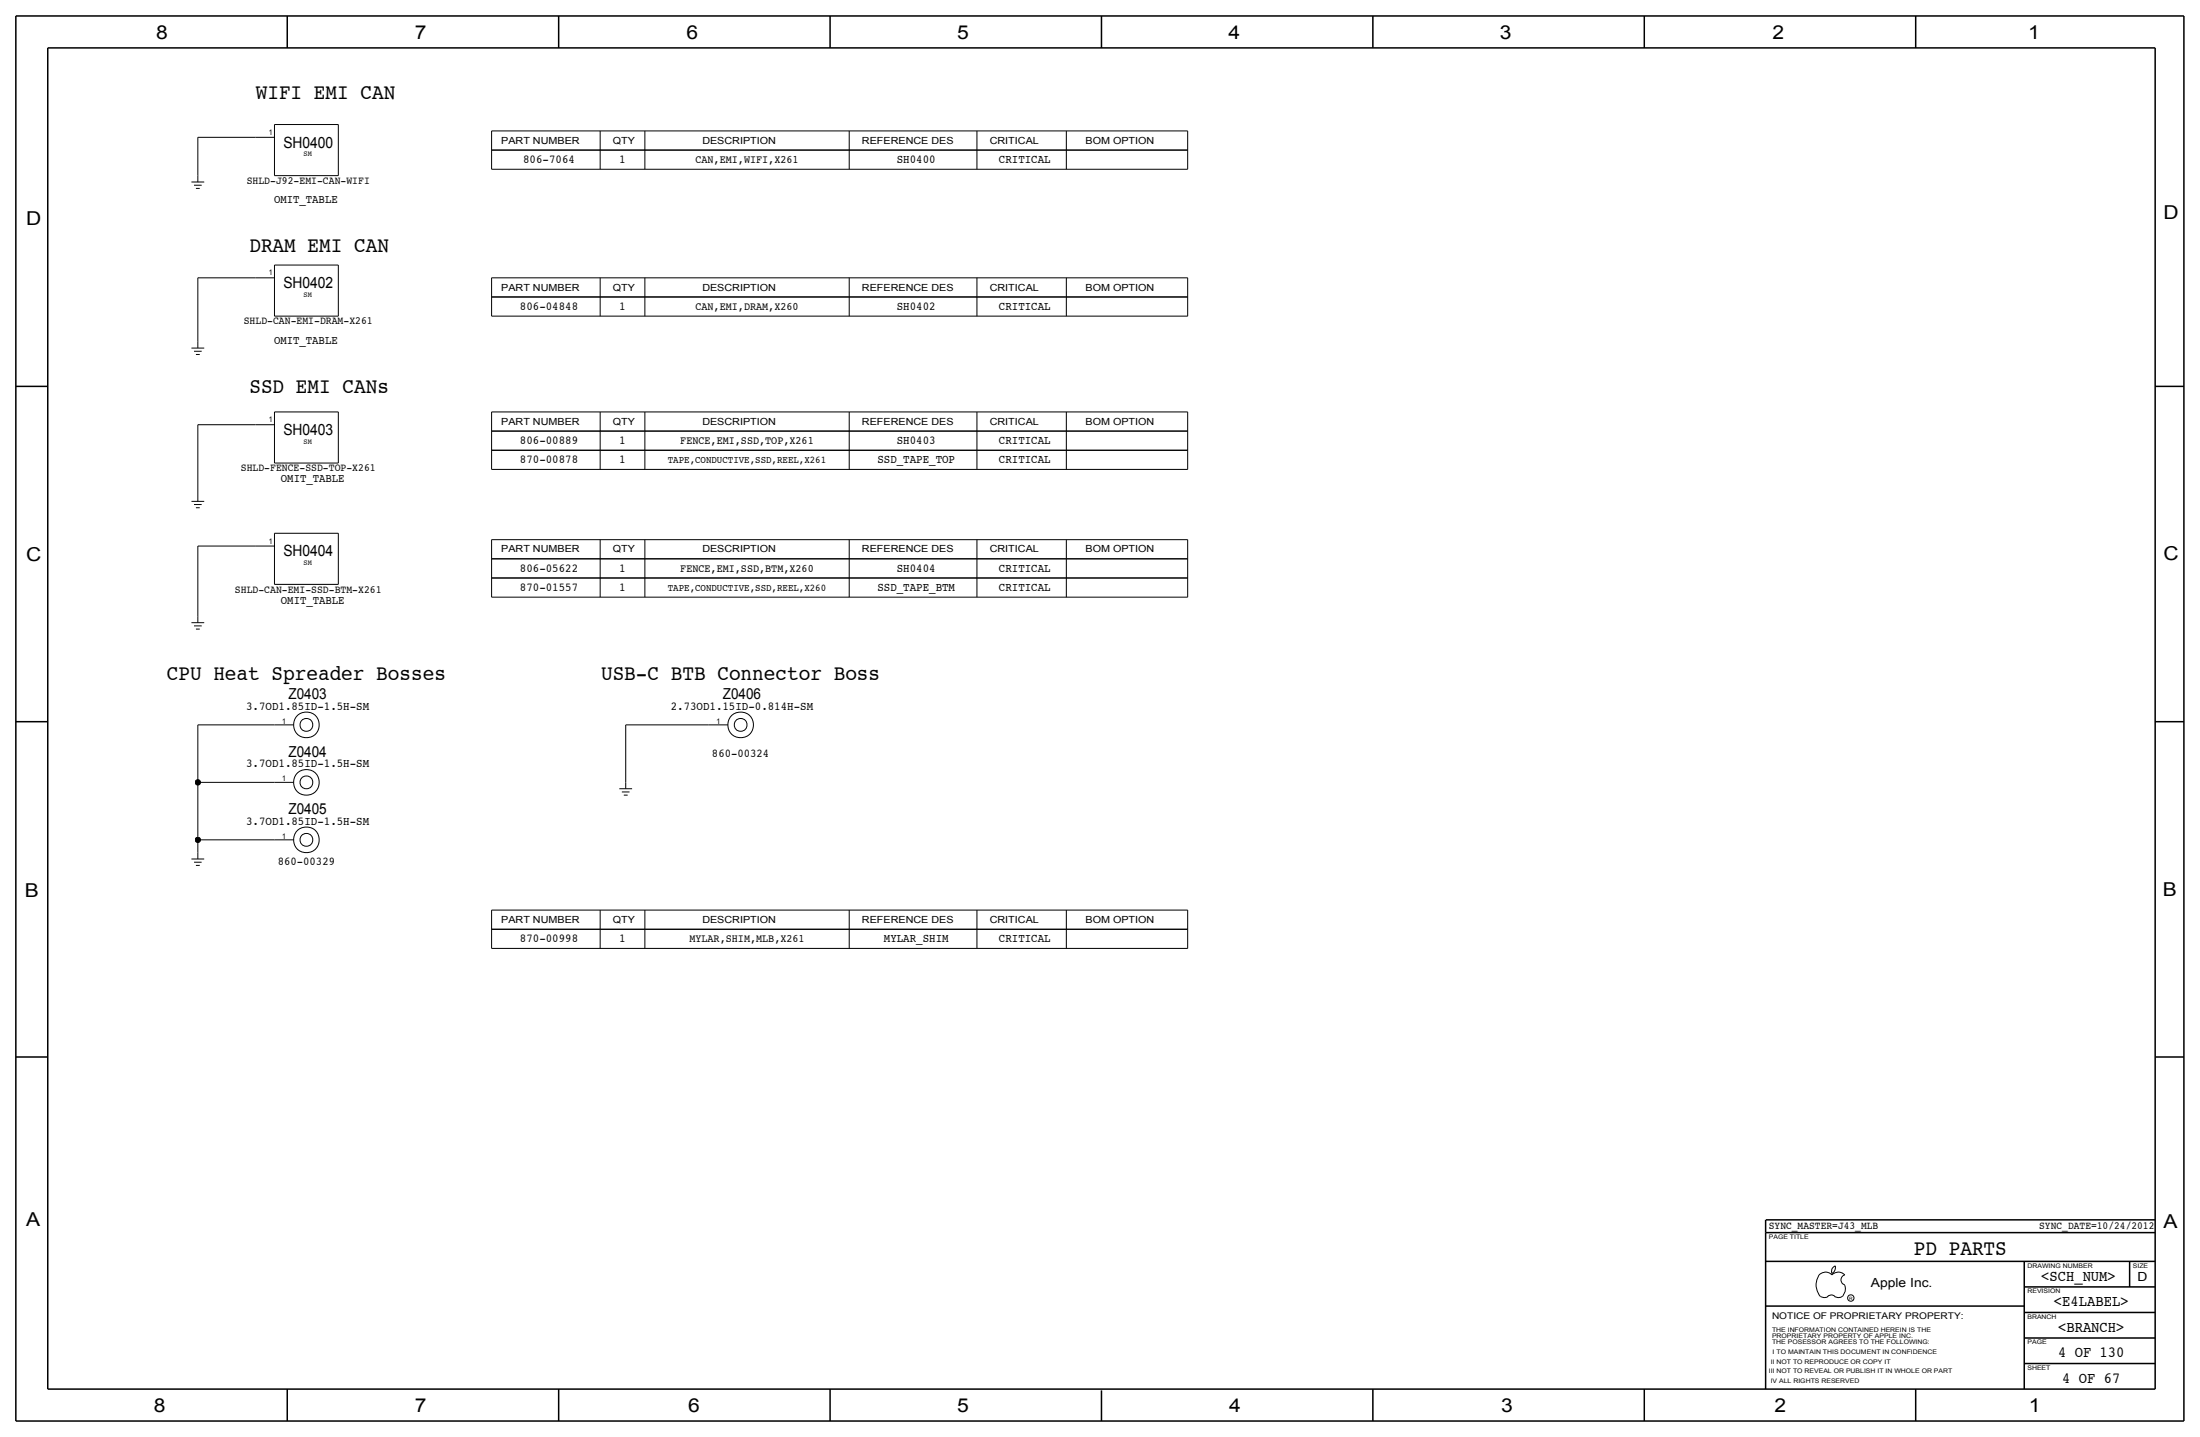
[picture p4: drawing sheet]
<svg xmlns="http://www.w3.org/2000/svg" width="875mm" height="572mm" viewBox="0 0 875 572" stroke-linecap="round" stroke-linejoin="round" font-family="sans-serif">
<g fill="none" stroke="#000" stroke-width=".4">
<path d="M78.7 54.6h22.8zM78.7 54.6v15.3zM101.5 54.6h7.7zM109.2 49.5h25.4zM109.2 49.5v20.4zM134.6 49.5v20.4zM195.5 52.1v7.6zM195.5 59.7h276.9zM195.5 52.1h276.9zM195.5 59.7v7.6zM238.7 52.1v7.6zM238.7 59.7v7.6z"/>
<path d="M256.5 52.1v7.6zM256.5 59.7v7.6zM337.8 52.1v7.6zM337.8 59.7v7.6zM388.6 52.1v7.6zM388.6 59.7v7.6zM424.1 52.1v7.6zM424.1 59.7v7.6zM472.4 52.1v7.6zM472.4 59.7v7.6zM76.1 72.4h5.1zM77.2 73.7h3z"/>
<path d="M77.9 74.9h1.6zM78.7 69.9v2.5zM109.2 69.9h25.4zM195.5 67.3h276.9zM78.7 110.5h22.8zM78.7 110.5v25.4zM101.5 110.5h7.7zM109.2 105.4h25.4zM109.2 105.4v20.3zM134.6 105.4v20.3zM195.5 110.5v7.6zM195.5 118.1h276.9z"/>
<path d="M195.5 110.5h276.9zM195.5 118.1v7.6zM238.7 110.5v7.6zM238.7 118.1v7.6zM256.5 110.5v7.6zM256.5 118.1v7.6zM337.8 110.5v7.6zM337.8 118.1v7.6zM388.6 110.5v7.6zM388.6 118.1v7.6zM424.1 110.5v7.6zM424.1 118.1v7.6z"/>
<path d="M472.4 110.5v7.6zM472.4 118.1v7.6zM76.1 138.4h5.1zM77.2 139.7h3zM78.7 135.9v2.5zM109.2 125.7h25.4zM195.5 125.7h276.9zM77.9 141h1.6zM78.7 168.9h22.8zM78.7 168.9v28zM101.5 168.9h7.7zM109.2 163.8h25.4z"/>
<path d="M109.2 163.8v20.4zM134.6 163.8v20.4zM195.5 163.8v7.7zM195.5 171.5h276.9zM195.5 163.8h276.9zM195.5 179.1v7.6zM195.5 179.1h276.9zM195.5 171.5v7.6zM238.7 163.8v7.7zM238.7 179.1v7.6zM238.7 171.5v7.6zM256.5 163.8v7.7z"/>
<path d="M256.5 179.1v7.6zM256.5 171.5v7.6zM337.8 163.8v7.7zM337.8 179.1v7.6zM337.8 171.5v7.6zM388.6 163.8v7.7zM388.6 179.1v7.6zM388.6 171.5v7.6zM424.1 163.8v7.7zM424.1 179.1v7.6zM424.1 171.5v7.6zM472.4 163.8v7.7z"/>
<path d="M472.4 179.1v7.6zM472.4 171.5v7.6zM76.1 199.4h5.1zM78.7 196.9v2.5zM109.2 184.2h25.4zM195.5 186.7h276.9zM77.2 200.7h3zM77.9 201.9h1.6zM78.7 217.2h22.8zM78.7 217.2v27.9zM101.5 217.2h7.7zM109.2 212.1h25.4z"/>
<path d="M109.2 212.1v20.3zM134.6 212.1v20.3zM195.5 214.6v7.7zM195.5 214.6h276.9zM238.7 214.6v7.7zM256.5 214.6v7.7zM337.8 214.6v7.7zM388.6 214.6v7.7zM424.1 214.6v7.7zM472.4 214.6v7.7zM109.2 232.4h25.4zM195.5 222.3h276.9z"/>
<path d="M195.5 229.9v7.6zM195.5 237.5h276.9zM195.5 229.9h276.9zM195.5 222.3v7.6zM238.7 229.9v7.6zM238.7 222.3v7.6zM256.5 229.9v7.6zM256.5 222.3v7.6zM337.8 229.9v7.6zM337.8 222.3v7.6zM388.6 229.9v7.6zM388.6 222.3v7.6z"/>
<path d="M424.1 229.9v7.6zM424.1 222.3v7.6zM472.4 229.9v7.6zM472.4 222.3v7.6zM76.1 247.7h5.1zM77.2 248.9h3zM77.9 250.2h1.6zM78.7 245.1v2.5zM78.7 288.3h30.5zM78.7 288.3v22.9zM109.2 288.3h7.6zM248.9 288.3h33z"/>
<path d="M248.9 288.3v22.9zM281.9 288.3h7.6zM78.7 311.2h30.5zM78.7 311.2v22.8zM109.2 311.2h7.6zM246.3 313.7h5.1zM247.3 315h3.1zM248.1 316.2h1.5zM248.9 311.2v2.5zM78.7 334h30.5zM78.7 334v5.1zM78.7 339.1v2.5z"/>
<path d="M109.2 334h7.6zM76.1 341.6h5.1zM77.2 342.9h3zM77.9 344.2h1.6zM195.5 362v7.6zM195.5 369.6h276.9zM195.5 362h276.9zM195.5 369.6v7.6zM195.5 377.2h276.9zM238.7 362v7.6zM238.7 369.6v7.6zM256.5 362v7.6z"/>
<path d="M256.5 369.6v7.6zM337.8 362v7.6zM337.8 369.6v7.6zM388.6 362v7.6zM388.6 369.6v7.6zM424.1 362v7.6zM424.1 369.6v7.6zM472.4 362v7.6zM472.4 369.6v7.6zM724.1 515.6l.5 .2a2.67 2.67 0 0 0 2.5-.2M726.8 515.7a2.09 2.09 0 0 1 3.1 0M728.9 504.2l1-.7a2.8 2.8 0 0 1-1.3 3l-.1-1.4z"/>
<path d="M729.7 515.6l.4 .2a2.67 2.67 0 0 0 2.6-.2M732.7 515.7a4.7 4.7 0 0 0 1.1-4.7 2.08 2.08 0 0 1-1.6-2 2.08 2.08 0 0 1 1.6-2 3.4 3.4 0 0 0-5.1 0 3.6 3.6 0 0 0-3.9-.8 3.6 3.6 0 0 0-2.3 3.3 7.1 7.1 0 0 0 1.6 6.2"/>
<circle cx="121.9" cy="288.3" r="2.56"/>
<circle cx="121.9" cy="288.3" r="5.1"/>
<circle cx="294.6" cy="288.3" r="2.56"/>
<circle cx="294.6" cy="288.3" r="5.1"/>
<circle cx="121.9" cy="311.2" r="2.56"/>
<circle cx="121.9" cy="311.2" r="5.1"/>
<circle cx="121.9" cy="334" r="2.56"/>
<circle cx="121.9" cy="334" r="5.1"/>
<circle cx="736.1" cy="516.2" r="1.28"/>
</g>
<g fill="none" stroke="#000" stroke-width=".6" stroke-linecap="butt">
<path d="M6.3 6.4v558.7zM6.3 6.4h862.3zM19 19.1h838.2zM19 19.1v533.4zM114.2 6.4v12.7zM222.2 6.4v12.7zM330.1 6.4v12.7zM438.1 6.4v12.7zM546 6.4v12.7zM654 6.4v12.7zM761.9 6.4v12.7zM857.2 19.1v533.4z"/>
<path d="M868.6 6.4v558.7zM6.3 153.7h12.7zM857.2 153.7h11.4zM6.3 287h12.7zM857.2 287h11.4zM6.3 420.4h12.7zM857.2 420.4h11.4zM702.3 490.2h154.9zM702.3 485.1v5.1zM702.3 490.2v62.3zM702.4 485.1h154.8zM702.3 501.6h154.9z"/>
<path d="M702.3 519.4h102.8zM805.1 501.6v50.8zM805.1 511.8h52.1zM847 501.6v10.2zM805.1 522h52.1zM805.1 532.1h52.1zM19 552.5h838.2zM114.2 552.4v12.7zM222.2 552.5v12.7zM330.1 552.5v12.7zM438.1 553v12.1zM546 552.5v12.7z"/>
<path d="M654 552.5v12.7zM761.9 552.5v12.7zM805.1 542.3h52.1zM6.3 565.1h862.3z"/>
</g>
<g fill="#000" stroke="#000" stroke-width=".4">
<circle cx="78.7" cy="311.1" r="1.07"/>
<circle cx="78.7" cy="334" r="1.07"/>
</g>
<g font-size="8.6">
<text x="101.7" y="39.4">WIFI EMI CAN</text>
<text x="99.2" y="100.3">DRAM EMI CAN</text>
<text x="99.2" y="156.2">SSD EMI CANs</text>
<text x="66.3" y="270.5">CPU Heat Spreader Bosses</text>
<text x="239.1" y="270.5">USB-C BTB Connector Boss</text>
<text x="761.2" y="499.1">PD PARTS</text>
</g>
<g font-size="7.6">
<text x="62.2" y="15.5">8</text>
<text x="165" y="15.5">7</text>
<text x="273" y="15.5">6</text>
<text x="380.7" y="15.5">5</text>
<text x="488.6" y="15.5">4</text>
<text x="596.6" y="15.5">3</text>
<text x="705.1" y="15.5">2</text>
<text x="806.7" y="15.5">1</text>
<text x="10.4" y="89.4">D</text>
<text x="860.5" y="87.1">D</text>
<text x="10.4" y="223.3">C</text>
<text x="860.5" y="222.8">C</text>
<text x="9.8" y="356.6">B</text>
<text x="860.2" y="356.4">B</text>
<text x="10.4" y="487.4">A</text>
<text x="860.5" y="488.2">A</text>
<text x="61.2" y="561.6">8</text>
<text x="165" y="561.6">7</text>
<text x="273.8" y="561.6">6</text>
<text x="380.7" y="561.6">5</text>
<text x="488.9" y="561.6">4</text>
<text x="597.1" y="561.6">3</text>
<text x="705.8" y="561.6">2</text>
<text x="806.9" y="561.6">1</text>
</g>
<g font-size="6.2">
<text x="112.7" y="58.7">SH0400</text>
<text x="112.7" y="114.6">SH0402</text>
<text x="112.7" y="173">SH0403</text>
<text x="112.7" y="221.2">SH0404</text>
<text x="811.9" y="509.3">&lt;SCH_NUM&gt;</text>
<text x="817" y="519.4">&lt;E4LABEL&gt;</text>
<text x="818.6" y="529.6">&lt;BRANCH&gt;</text>
<text x="818.6" y="539.7">4 OF 130</text>
<text x="820.3" y="549.9">4 OF 67</text>
</g>
<g font-size="6">
<text x="114.8" y="278.1">Z0403</text>
<text x="287.5" y="278.1">Z0406</text>
<text x="114.8" y="301">Z0404</text>
<text x="114.8" y="323.9">Z0405</text>
</g>
<g font-size="5">
<text x="850.1" y="509.3">D</text>
<text x="744.2" y="511.8">Apple Inc.</text>
</g>
<g font-size="4.8">
<text x="208.1" y="64.8">806-7064</text>
<text x="246.3" y="64.8">1</text>
<text x="356.7" y="64.8">SH0400</text>
<text x="397.3" y="64.8">CRITICAL</text>
<text x="206.8" y="123.2">806-04848</text>
<text x="246.3" y="123.2">1</text>
<text x="356.7" y="123.2">SH0402</text>
<text x="397.3" y="123.2">CRITICAL</text>
<text x="206.8" y="176.5">806-00889</text>
<text x="246.3" y="176.5">1</text>
<text x="356.7" y="176.5">SH0403</text>
<text x="397.3" y="176.5">CRITICAL</text>
<text x="206.8" y="184.2">870-00878</text>
<text x="246.3" y="184.2">1</text>
<text x="349" y="184.2">SSD_TAPE_TOP</text>
<text x="397.3" y="184.2">CRITICAL</text>
<text x="206.8" y="227.3">806-05622</text>
<text x="246.3" y="227.3">1</text>
<text x="356.7" y="227.3">SH0404</text>
<text x="397.3" y="227.3">CRITICAL</text>
<text x="206.8" y="235">870-01557</text>
<text x="246.3" y="235">1</text>
<text x="349" y="235">SSD_TAPE_BTM</text>
<text x="397.3" y="235">CRITICAL</text>
<text x="97.9" y="282.2">3.7OD1.85ID-1.5H-SM</text>
<text x="266.8" y="282.2">2.73OD1.15ID-0.814H-SM</text>
<text x="97.9" y="305.1">3.7OD1.85ID-1.5H-SM</text>
<text x="97.9" y="327.9">3.7OD1.85ID-1.5H-SM</text>
<text x="206.8" y="374.7">870-00998</text>
<text x="246.3" y="374.7">1</text>
<text x="351.6" y="374.6">MYLAR_SHIM</text>
<text x="397.3" y="374.7">CRITICAL</text>
</g>
<g font-size="4.7">
<text x="109" y="80.8">OMIT_TABLE</text>
<text x="109" y="136.7">OMIT_TABLE</text>
<text x="111.7" y="191.8">OMIT_TABLE</text>
<text x="111.7" y="240">OMIT_TABLE</text>
<text x="283.2" y="301">860-00324</text>
<text x="110.5" y="344.2">860-00329</text>
</g>
<g font-size="4.5">
<text x="276.6" y="64.8">CAN,EMI,WIFI,X261</text>
<text x="276.6" y="123.2">CAN,EMI,DRAM,X260</text>
<text x="270.6" y="176.5">FENCE,EMI,SSD,TOP,X261</text>
<text x="270.6" y="227.3">FENCE,EMI,SSD,BTM,X260</text>
<text x="274.2" y="374.6">MYLAR,SHIM,MLB,X261</text>
</g>
<g font-size="4.4">
<text x="98.1" y="73.2">SHLD-J92-EMI-CAN-WIFI</text>
<text x="97" y="129">SHLD-CAN-EMI-DRAM-X261</text>
<text x="95.8" y="187.5">SHLD-FENCE-SSD-TOP-X261</text>
<text x="93.5" y="235.7">SHLD-CAN-EMI-SSD-BTM-X261</text>
</g>
<g font-size="4.3">
<text x="703.5" y="488.9">SYNC_MASTER=J43_MLB</text>
<text x="811.1" y="488.9">SYNC_DATE=10/24/2012</text>
</g>
<g font-size="4.1">
<text x="265.6" y="184.2">TAPE,CONDUCTIVE,SSD,REEL,X261</text>
<text x="265.6" y="235">TAPE,CONDUCTIVE,SSD,REEL,X260</text>
</g>
<g font-size="3.9">
<text x="199.3" y="57.2">PART NUMBER</text>
<text x="243.8" y="57.2">QTY</text>
<text x="279.3" y="57.2">DESCRIPTION</text>
<text x="342.8" y="57.2">REFERENCE DES</text>
<text x="393.6" y="57.2">CRITICAL</text>
<text x="431.7" y="57.2">BOM OPTION</text>
<text x="199.3" y="115.6">PART NUMBER</text>
<text x="243.8" y="115.6">QTY</text>
<text x="279.3" y="115.6">DESCRIPTION</text>
<text x="342.8" y="115.6">REFERENCE DES</text>
<text x="393.6" y="115.6">CRITICAL</text>
<text x="431.7" y="115.6">BOM OPTION</text>
<text x="199.3" y="168.9">PART NUMBER</text>
<text x="243.8" y="168.9">QTY</text>
<text x="279.3" y="168.9">DESCRIPTION</text>
<text x="342.8" y="168.9">REFERENCE DES</text>
<text x="393.6" y="168.9">CRITICAL</text>
<text x="431.7" y="168.9">BOM OPTION</text>
<text x="199.3" y="219.7">PART NUMBER</text>
<text x="243.8" y="219.7">QTY</text>
<text x="279.3" y="219.7">DESCRIPTION</text>
<text x="342.8" y="219.7">REFERENCE DES</text>
<text x="393.6" y="219.7">CRITICAL</text>
<text x="431.7" y="219.7">BOM OPTION</text>
<text x="199.3" y="367">PART NUMBER</text>
<text x="243.8" y="367">QTY</text>
<text x="279.3" y="367">DESCRIPTION</text>
<text x="342.8" y="367">REFERENCE DES</text>
<text x="393.6" y="367">CRITICAL</text>
<text x="431.7" y="367">BOM OPTION</text>
</g>
<text font-size="3.7" x="704.8" y="524.5">NOTICE OF PROPRIETARY PROPERTY:</text>
<g font-size="3.1">
<text x="107" y="53.6">1</text>
<text x="120.7" y="62.2">SM</text>
<text x="107" y="109.5">1</text>
<text x="120.7" y="118.1">SM</text>
<text x="107" y="167.9">1</text>
<text x="120.7" y="176.5">SM</text>
<text x="107" y="216.2">1</text>
<text x="120.7" y="224.8">SM</text>
<text x="112.2" y="287.8">1</text>
<text x="284.9" y="287.8">1</text>
<text x="112.2" y="310.6">1</text>
<text x="112.2" y="333.5">1</text>
</g>
<g font-size="2.5">
<text x="703.5" y="492.8">PAGE TITLE</text>
<text x="806.4" y="504.2">DRAWING NUMBER</text>
<text x="848.3" y="504.2">SIZE</text>
<text x="806.4" y="514.4">REVISION</text>
<text x="806.4" y="524.5">BRANCH</text>
<text x="704.8" y="532.1">PROPRIETARY PROPERTY OF APPLE INC.</text>
<text x="704.8" y="529.6">THE INFORMATION CONTAINED HEREIN IS THE</text>
<text x="704.8" y="534.7">THE POSESSOR AGREES TO THE FOLLOWING:</text>
<text x="705.1" y="538.5">I TO MAINTAIN THIS DOCUMENT IN CONFIDENCE</text>
<text x="806.4" y="534.7">PAGE</text>
<text x="704.3" y="542.3">II NOT TO REPRODUCE OR COPY IT</text>
<text x="806.4" y="544.8">SHEET</text>
<text x="703.5" y="546.1">III NOT TO REVEAL OR PUBLISH IT IN WHOLE OR PART</text>
<text x="704.3" y="549.9">IV ALL RIGHTS RESERVED</text>
</g>
<text font-size="1.8" x="735.5" y="516.9">R</text>
</svg>
